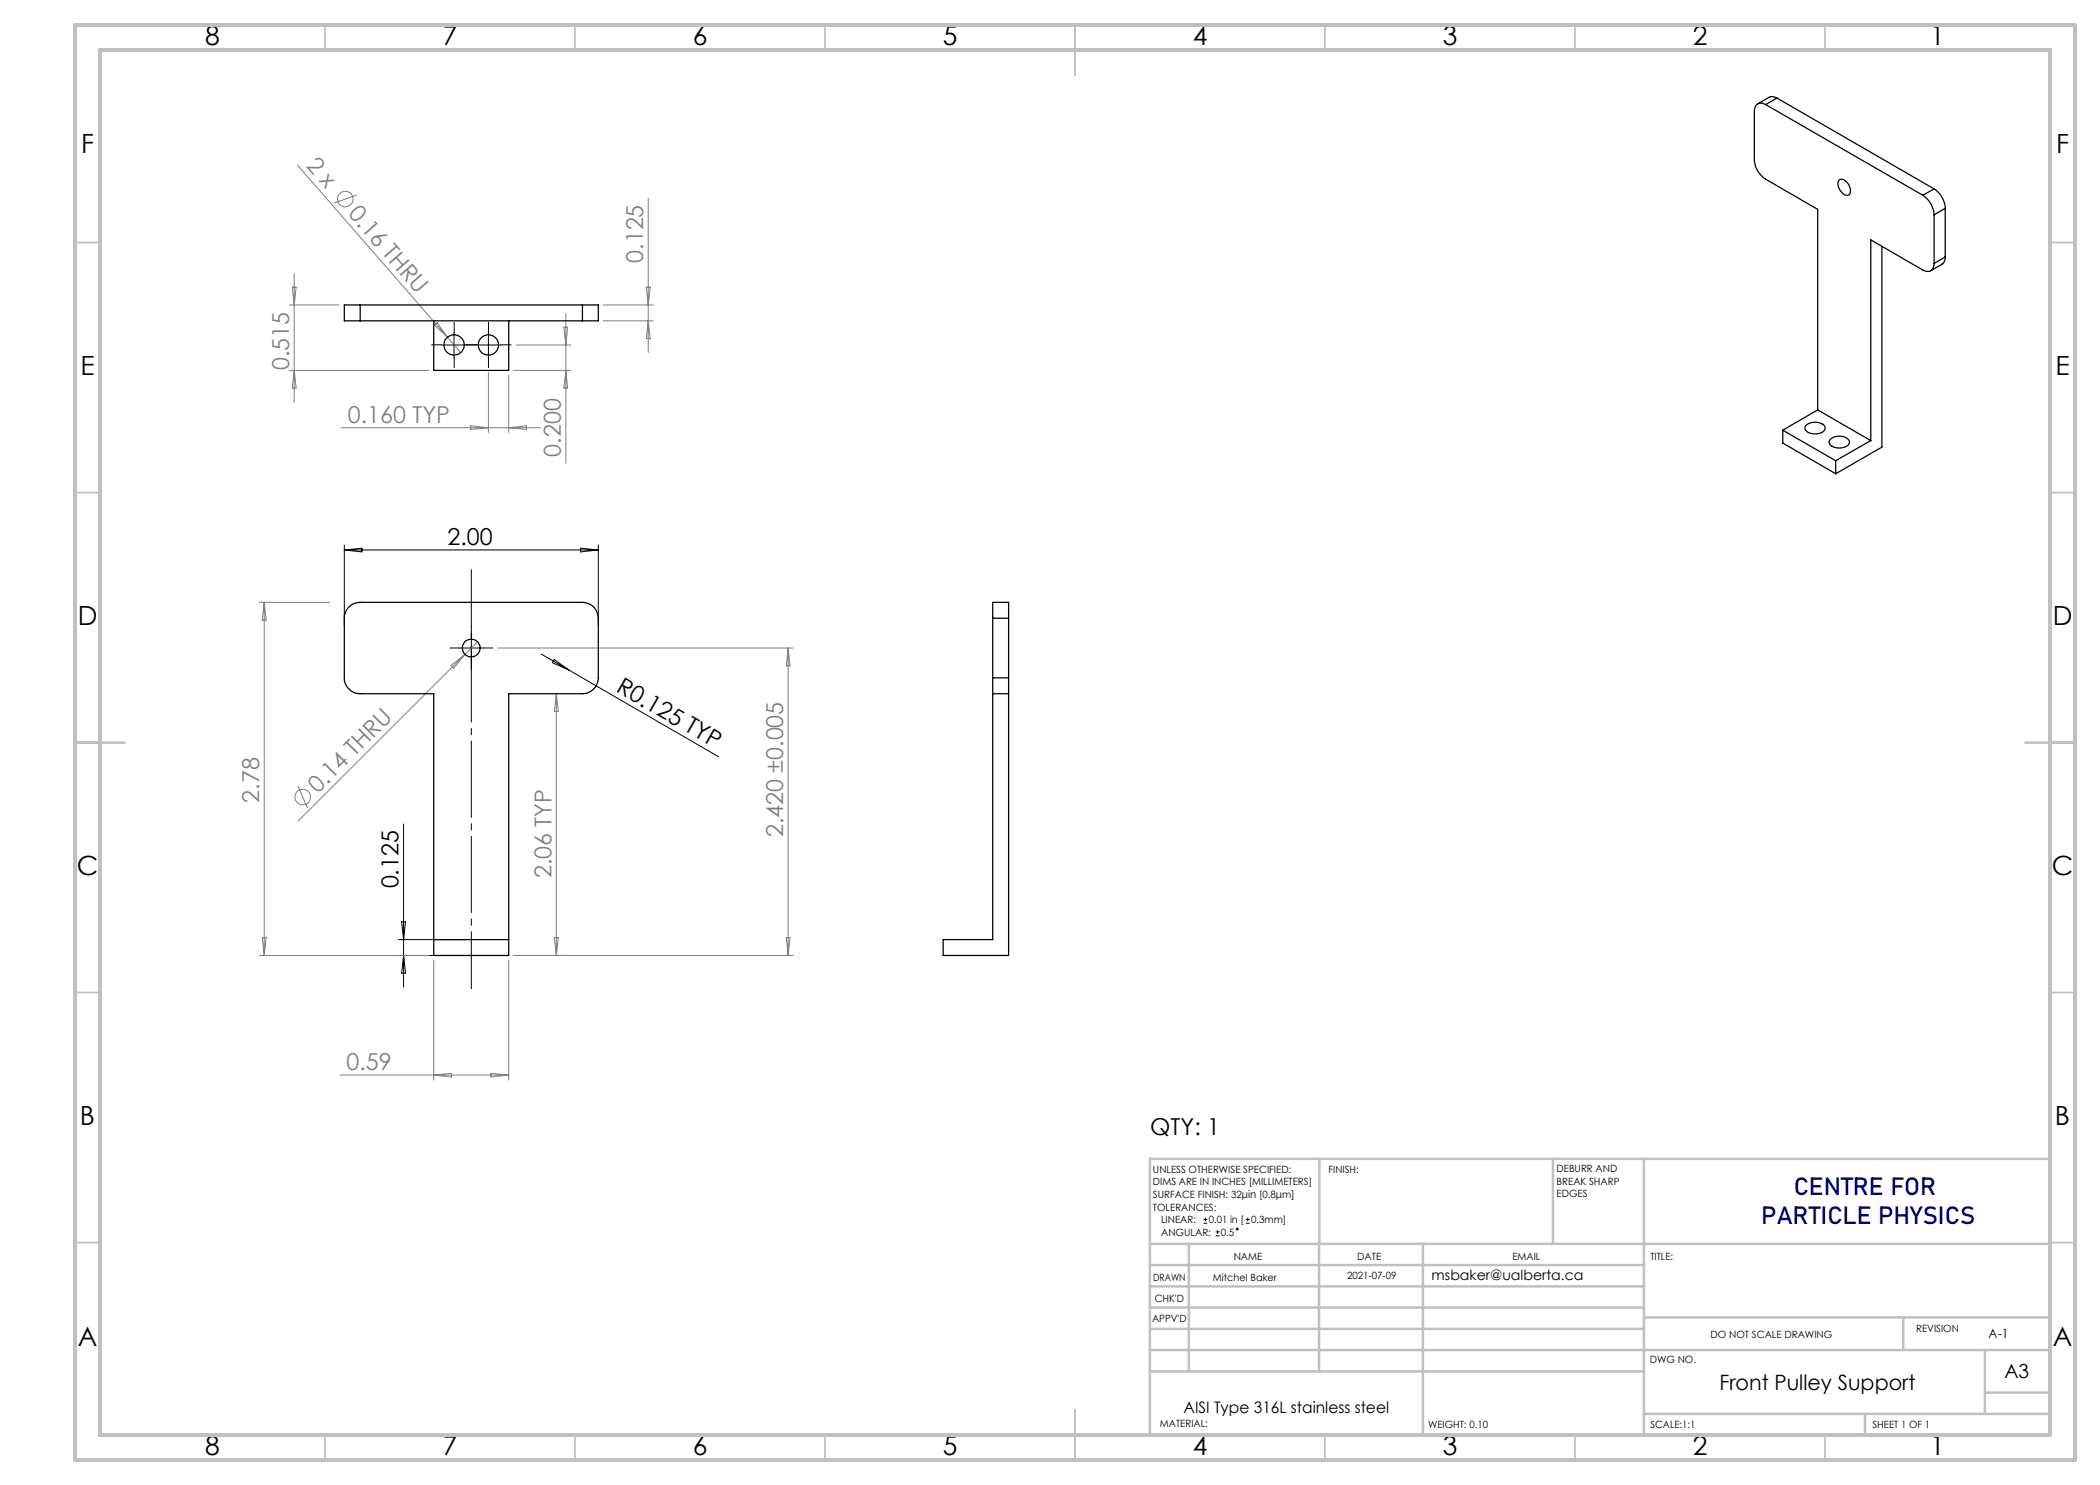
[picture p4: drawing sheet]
<svg xmlns="http://www.w3.org/2000/svg" width="420mm" height="297mm" viewBox="0 0 420 297" stroke-linecap="round" stroke-linejoin="round" font-family="sans-serif">
<g fill="none" stroke="#808080" stroke-width=".2">
<path d="M59.5 33l30 34.4M71.3 39l-4.5 1.6M129.6 39.6v30.9M58.5 57.4h.7l-.4 3.6zM58.8 54.6v25.8M129.3 57.4h.7l-.4 3.6zM57.9 74.1h27.9M57.9 61h9.9M58.8 74.1l.4 3.5h-.7zM86.9 65l.5-.5 2.1 2.9zM89.5 67.4l2.6 3.1M97.7 74.5v12"/>
<path d="M101.7 75.1v11.4M102.7 74.1h11.5M103.2 69h11M112.8 65.4h.7l-.3 3.6zM113.2 62.6v30M113.2 74.1l.3 3.5h-.7zM120.6 61h10M120.6 64.2h10M129.6 64.2l.4 3.5h-.7zM68.3 85.5h39.8M94.1 85.2l3.6 .3-3.6 .4zM101.7 85.5l3.6-.3v.7z"/>
<path d="M51.9 120.5h14M52.8 120.5v70.6M52.8 120.5l.4 3.5h-.7zM90.2 133.1l2.8-2.2-2.3 2.8zM95.5 128.4l-35.8 35.8M99.5 129.6h59.1M111.3 138.7v52.4M111.3 138.7l.4 3.6h-.8zM157.6 129.6v61.5M157.6 129.6l.4 3.6h-.7zM59.6 157.2l1.9 4.4M51.9 191.1h33.9"/>
<path d="M52.5 187.5h.7l-.4 3.6zM86.7 192.1v23.9M101.7 192.1v23.9M110.9 187.5h.8l-.4 3.6zM157.3 187.5h.7l-.4 3.6zM158.6 191.1h-55.9M68 215h33.7M86.7 215l3.6-.3v.7zM98.2 214.7l3.5 .3-3.5 .4z"/>
<circle cx="69.1" cy="39.8" r="1.55"/>
<circle cx="60.5" cy="159.4" r="1.56"/>
</g>
<g fill="none" stroke="#000" stroke-width=".2">
<path d="M88.3 69h5M90.8 66.5v5M95.2 69h5M97.7 66.5v5M68.9 109v16.1M68.9 110h50.8M68.9 110l3.5-.4v.8zM116.1 109.6l3.6 .4-3.6 .4zM119.7 109v16.1M91.8 129.6h4.9M94.3 127.1v5M108.2 130.8l35.6 20.6"/>
<path d="M110.8 131.9l2.9 2.1-3.2-1.5zM80.7 164.8v32.6M79.7 191.1h13.5M79.7 187.9h13.5M80.3 184.4h.8l-.4 3.5zM80.7 191.1l.4 3.5h-.8zM240.7 244.6h.7M240.7 243.9h.7M241.1 243.5v.8M243.1 247.2h.8M243.1 246.4h.8M243.5 246v.8"/>
<path d="M249.2 244.6h.7M249.2 243.9h.7M249.6 243.5v.8"/>
<circle cx="247.5" cy="245.8" r=".19"/>
</g>
<path d="M88.3 69h-2M90.8 66.5v-2.1M90.8 71.5v2M93.3 69h2.1M95.2 69h-2M97.7 66.5v-2.1M97.7 71.5v2M100.2 69h2M91.8 129.6h-1.8M94.3 127.1v-1.8M94.3 132.1v1.8M96.8 129.6h1.7" fill="none" stroke="#000" stroke-width=".2" stroke-dasharray="15.2 1.3 1.3 1.3"/>
<path d="M94.3 114v83.7" fill="none" stroke="#000" stroke-width=".2" stroke-dasharray="15.2 1.3 1.3 1.3" stroke-dashoffset="3.8"/>
<g fill="none" stroke="#c0c0c0" stroke-width=".35">
<path d="M65 5v5M115 5v5M165 5v5M215 5v10M265 5v5M315 5v5M365 5v5M15 48.5h5M410 48.5h5M15 98.5h5M410 98.5h5M15 148.5h10"/>
<path d="M405 148.5h10M15 198.5h5M410 198.5h5M15 248.5h5M410 248.5h5M65 287v5M115 287v5M165 287v5M215 282v10M265 287v5M315 287v5M365 287v5"/>
</g>
<g fill="none" stroke="#c0c0c0" stroke-width=".5">
<path d="M263.9 231.8v17M310.6 231.8v17M328.8 231.8v55.2M410 231.8h-180v55.2M230 248.8h180M230 257.3h98.8M230 253h98.8M237.8 248.8v25.5M263.8 248.8v25.5M284.6 248.8v38.2M230 265.8h98.8M230 261.5h98.8"/>
<path d="M230 274.3h98.8M230 270h180M328.8 263.5h81.2M380.6 263.5v6.5M397 270v12.8M397 278.5h13M328.8 282.8h81.2M373 282.8v4.2"/>
</g>
<path d="M15 5h400v287h-400zM20 10h390v277h-390z" fill="none" stroke="#c0c0c0" stroke-width=".7"/>
<g fill="none" stroke="#000" stroke-width=".25">
<path d="M355.4 19.6l-.6-.2h-.9l-2.4 1.4M355.4 19.6l-2.3 1.3M355.4 19.6l31.4 18.2M353.1 20.9a1.38 1.38 0 0 0-1.6-.1 1.38 1.38 0 0 0-.6 1.4v9.8a5 5 0 0 0 2.2 3.8l10.4 6.1v40.1M353.1 20.9l31.5 18.1M367.8 36.1a1.09 1.09 0 0 1 1.6 .4 1.98 1.98 0 0 1 .4 2.5 1.73 1.73 0 0 1-2-1.4l-.2-.6zM384.6 39a4.9 4.9 0 0 1 2.2 4M386.8 37.8a5 5 0 0 1 2.2 3.9M386.8 37.8l-2.2 1.2M376.4 49.3v40.1l-9.3 5.4M386.8 52.7a1.39 1.39 0 0 1-.7 1.4 1.39 1.39 0 0 1-1.5-.1l-10.4-6v40.1M386.8 43v9.7"/>
<path d="M389 51.4v.7l-.5 .7-2.3 1.3M389 41.7l-2.2 1.3M389 51.4l-2.2 1.3M389 41.7v9.7M72 61h-3.1v3.2h3.1M72 64.2h44.5M72 61v3.2M72 61h44.5M86.7 64.2v9.9h15v-9.9M116.5 61h3.2v3.2h-3.2M116.5 61v3.2M356.6 86l10.5 6.1"/>
<path d="M356.6 86v2.6l10.5 6.2M361.2 85.1a2.72 2.72 0 0 1 3.8 .2 1.14 1.14 0 0 1-1.1 1.4 2.38 2.38 0 0 1-2.9-1zM363.5 82l10.7 6.1M363.5 82l-6.9 4M366 87.9a2.68 2.68 0 0 1 3.8 .2 1.1 1.1 0 0 1-1.1 1.4 2.53 2.53 0 0 1-2.8-.8l-.1-.4zM367.1 92.1v2.7M374.2 88.1l-7.1 4M69.6 121.6l1.1-.8 1.3-.3h44.5a3.2 3.2 0 0 1 3.2 3.1v12a3.2 3.2 0 0 1-3.2 3.1h-14.8v52.4h-15v-52.4h-14.7a3.2 3.2 0 0 1-3.1-3.1v-12.4l.2-.9zM198.5 123.6v-3.1h3.2v3.1M198.5 135.6v3.1M198.5 138.7v49.2h-9.9v3.2h13.1v-52.4M198.5 138.7h3.2"/>
<path d="M198.5 135.6h3.2M198.5 123.6v12M198.5 123.6h3.2M201.7 135.6v3.1M201.7 123.6v12M86.7 187.9h15"/>
<circle cx="90.8" cy="69" r="2.03"/>
<circle cx="97.7" cy="69" r="2.03"/>
<circle cx="94.2" cy="129.6" r="1.78"/>
</g>
<g font-size="5.3">
<text x="41" y="8.9">8</text>
<text x="88.5" y="8.9">7</text>
<text x="138.5" y="8.9">6</text>
<text x="188.5" y="8.9">5</text>
<text x="238.5" y="8.9">4</text>
<text x="288.5" y="8.9">3</text>
<text x="338.5" y="8.9">2</text>
<text x="386" y="8.9">1</text>
<text x="16.2" y="30.7">F</text>
<text x="411.2" y="30.7">F</text>
<text x="16.1" y="74.9">E</text>
<text x="411.1" y="74.9">E</text>
<text x="15.5" y="124.9">D</text>
<text x="410.5" y="124.9">D</text>
<text x="15.4" y="174.9">C</text>
<text x="410.4" y="174.9">C</text>
<text x="16" y="224.9">B</text>
<text x="411" y="224.9">B</text>
<text x="15.5" y="269.2">A</text>
<text x="410.5" y="269.2">A</text>
<text x="41" y="290.9">8</text>
<text x="88.5" y="290.9">7</text>
<text x="138.5" y="290.9">6</text>
<text x="188.5" y="290.9">5</text>
<text x="238.5" y="290.9">4</text>
<text x="288.5" y="290.9">3</text>
<text x="338.5" y="290.9">2</text>
<text x="386" y="290.9">1</text>
</g>
<g font-size="4.9" fill="#000080">
<text x="358.7" y="238.9">CENTRE FOR</text>
<text x="352.3" y="244.9">PARTICLE PHYSICS</text>
</g>
<g font-size="4.7" fill="#808080">
<text x="61.1" y="33.3" transform="rotate(49 61.1 33.3)">2 x</text>
<text x="69.5" y="42.9" transform="rotate(49 69.5 42.9)">0.16 THRU</text>
<text x="128.7" y="52.6" transform="rotate(-90 128.7 52.6)">0.125</text>
<text x="57.9" y="74.1" transform="rotate(-90 57.9 74.1)">0.515</text>
<text x="69.6" y="84.5">0.160 TYP</text>
<text x="112.2" y="91.3" transform="rotate(-90 112.2 91.3)">0.200</text>
<text x="51.9" y="160.5" transform="rotate(-90 51.9 160.5)">2.78</text>
<text x="63.6" y="158.8" transform="rotate(-45 63.6 158.8)">0.14 THRU</text>
<text x="156.6" y="167.5" transform="rotate(-90 156.6 167.5)">2.420 ±0.005</text>
<text x="110.3" y="175.6" transform="rotate(-90 110.3 175.6)">2.06 TYP</text>
<text x="69.3" y="214">0.59</text>
</g>
<g font-size="4.7">
<text x="89.5" y="109">2.00</text>
<text x="123" y="138.2" transform="rotate(30 123 138.2)">R0.125 TYP</text>
<text x="79.7" y="177.7" transform="rotate(-90 79.7 177.7)">0.125</text>
<text x="230.1" y="227.1">QTY: 1</text>
</g>
<text font-size="4.2" x="343.9" y="278.1">Front Pulley Support</text>
<text font-size="3.9" x="400.9" y="275.5">A3</text>
<text font-size="3.2" x="236.7" y="282.5">AISI Type 316L stainless steel</text>
<text font-size="2.8" x="286.3" y="255.9">msbaker@ualberta.ca</text>
<text font-size="2.5" x="397.7" y="267.6">A-1</text>
<g font-size="2">
<text x="230.6" y="234.6">UNLESS OTHERWISE SPECIFIED:</text>
<text x="230.6" y="237.1">DIMS ARE IN INCHES [MILLIMETERS]</text>
<text x="230.6" y="239.6">SURFACE FINISH: 32μin [0.8μm]</text>
<text x="265.7" y="234.6">FINISH:</text>
<text x="311.3" y="234.5">DEBURR AND</text>
<text x="311.3" y="237">BREAK SHARP</text>
<text x="311.3" y="239.5">EDGES</text>
<text x="230.6" y="242.1">TOLERANCES:</text>
<text x="232.2" y="244.6">LINEAR:</text>
<text x="241.7" y="244.6">0.01 in [</text>
<text x="250.2" y="244.6">0.3mm]</text>
<text x="232.2" y="247.1">ANGULAR:</text>
<text x="244.2" y="247.1">0.5</text>
<text x="246.7" y="252">NAME</text>
<text x="271.4" y="252">DATE</text>
<text x="302.5" y="251.9">EMAIL</text>
<text x="330.1" y="251.9">TITLE:</text>
<text x="230.6" y="256.1">DRAWN</text>
<text x="242.6" y="256.1">Mitchel Baker</text>
<text x="269.4" y="255.9">2021-07-09</text>
<text x="230.9" y="260.3">CHK'D</text>
<text x="230.4" y="264.4">APPV'D</text>
<text x="342.1" y="267.6">DO NOT SCALE DRAWING</text>
<text x="383.2" y="266.3">REVISION</text>
<text x="330" y="272.5">DWG NO.</text>
<text x="232" y="285.5">MATERIAL:</text>
<text x="285.6" y="285.5">WEIGHT: 0.10</text>
<text x="330.1" y="285.6">SCALE:1:1</text>
<text x="374.5" y="285.6">SHEET 1 OF 1</text>
</g>
</svg>
